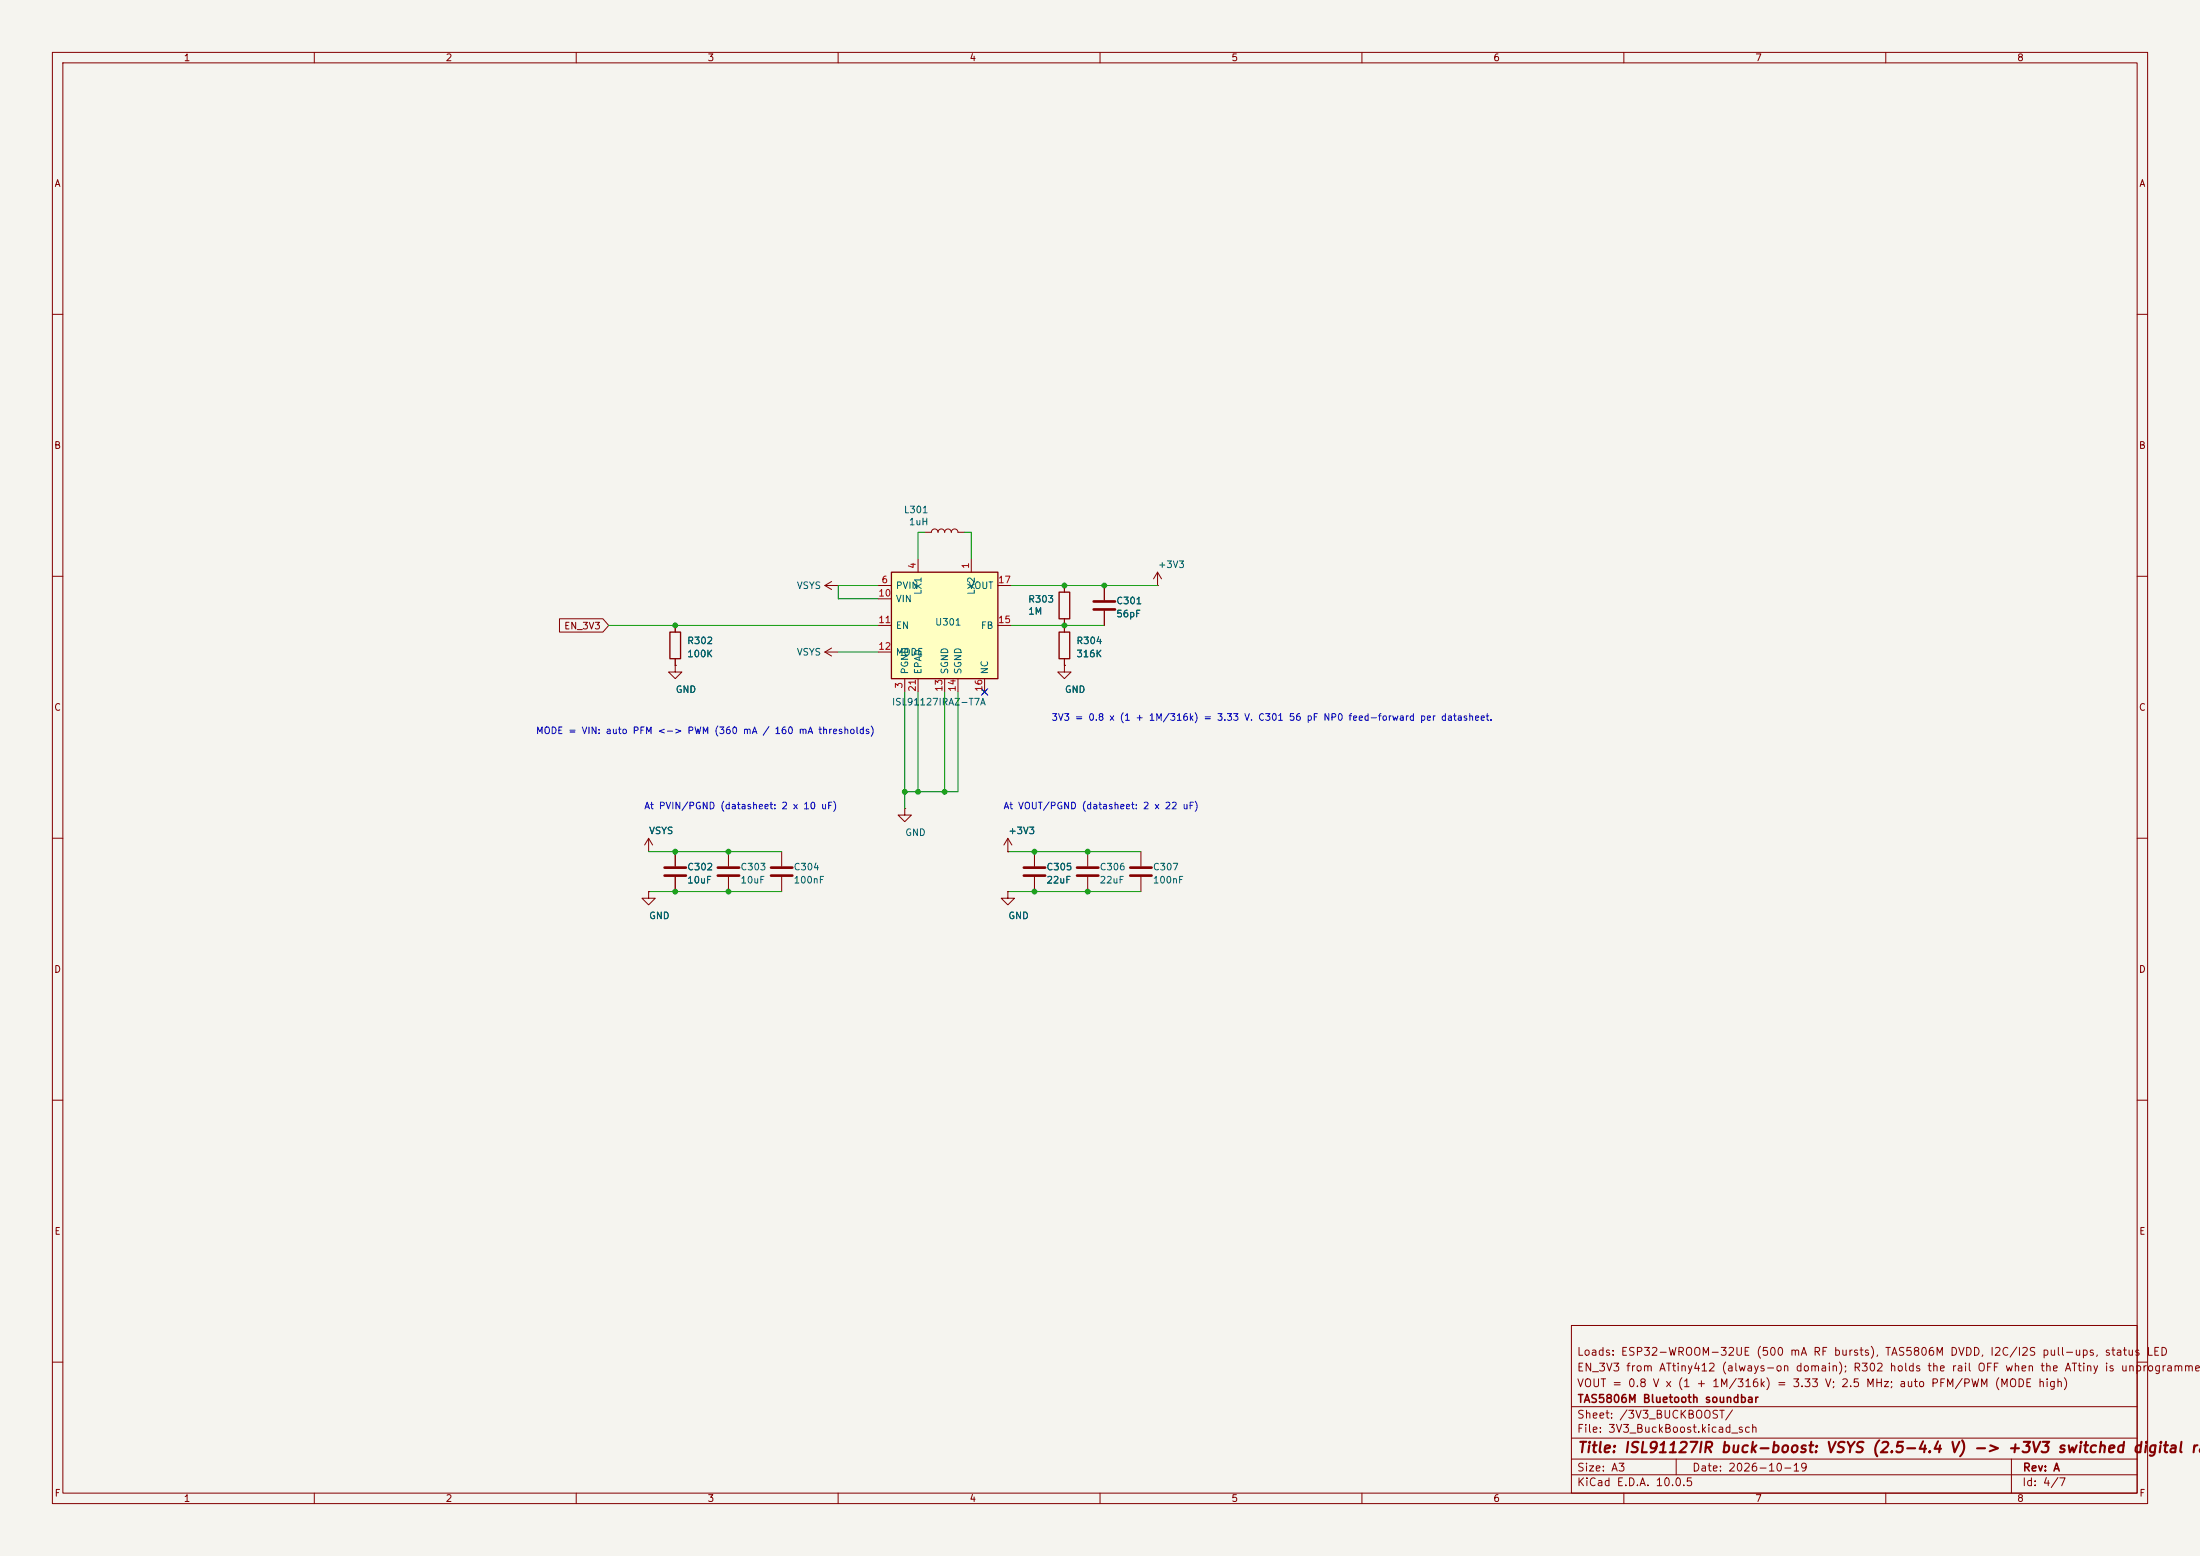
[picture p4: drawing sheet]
<svg xmlns="http://www.w3.org/2000/svg" width="420mm" height="297mm" viewBox="0 0 420 297" stroke-linecap="round" stroke-linejoin="round" font-family="sans-serif">
<path d="M0 0h420v297h-420z" fill="#f5f4ef" stroke="#f5f4ef" stroke-width=".19"/>
<g fill="none" stroke="#840000" stroke-width=".19">
<path d="M10 10h400v277h-400zM12 12h396v273h-396zM60 10v2M110 10v2M160 10v2M210 10v2M260 10v2M310 10v2M360 10v2M10 60h2M408 60h2M10 110h2"/>
<path d="M128.9 119.4v1.3M176.5 101.6h1.3a.64 .64 0 0 1 .6-.6 .64 .64 0 0 1 .7 .6 .64 .64 0 0 1 .6-.6 .64 .64 0 0 1 .6 .6 .64 .64 0 0 1 .7-.6 .64 .64 0 0 1 .6 .6 .64 .64 0 0 1 .6-.6 .64 .64 0 0 1 .7 .6h1.2M203.2 119.4v1.3M221 111.8h.1M221 109.2l-.8 1.3M221 109.2l.7 1.3M221 109.2v2.6M408 110h2M128.9 125.7v1.3M203.2 127v1.3h1.3l-1.3 1.2-1.3-1.2h1.3M203.2 127h.1M203.2 125.7v1.3"/>
<path d="M10 160h2M172.7 154.3v1.3h1.3l-1.3 1.2-1.3-1.2h1.3M172.7 154.3h.1M408 160h2M192.4 162.6h.1M192.4 160l-.8 1.3M192.4 160l.8 1.3M192.4 160v2.6M207.6 162.6v2.8M207.6 167.4v2.8M217.8 162.6v2.8M217.8 167.4v2.8"/>
<path d="M10 210h2M408 210h2M300 253h108v32h-108zM10 260h2M300 278.5h108M300 274.5h108M300 268.5h108M320 278.5v3M384 278.5v6.5M408 260h2M60 285v2M110 285v2"/>
<path d="M160 285v2M210 285v2M260 285v2M300 281.5h108M310 285v2M360 285v2"/>
</g>
<path d="M127.9 120.7h2v5h-2zM202.2 120.7h2v5h-2z" fill="none" stroke="#840000" stroke-width=".25"/>
<path d="M205.6 165.6h4.1M205.6 167.1h4.1M215.8 165.6h4M215.8 167.1h4" fill="none" stroke="#840000" stroke-width=".51"/>
<path d="M170.2 109.2h20.3v20.3h-20.3z" fill="#ffffc2"/>
<path d="M170.2 109.2h20.3v20.3h-20.3zM202.2 113h2v5.1h-2z" fill="none" stroke="#840000" stroke-width=".25"/>
<g fill="none" stroke="#840000" stroke-width=".19">
<path d="M106.8 118.1h8.3l1.1 1.3-1.1 1.3h-8.3zM128.9 119.4v1.3M157.5 111.8h2.5M157.5 111.8l1.2 .7M158.7 111l-1.2 .8M167.6 111.8h2.6M167.6 114.3h2.6M167.6 119.4h2.6M175.3 106.7v2.5M185.4 106.7v2.5M190.5 111.8h2.5M190.5 119.4h2.5"/>
<path d="M203.2 111.8v1.2M203.2 118.1v2.6M210.8 111.8v2.8M210.8 116.6v2.8M128.9 127v1.3h1.3l-1.3 1.2-1.3-1.2h1.3M128.9 127h.1M128.9 125.7v1.3M157.5 124.5h2.5M157.5 124.5l1.2 .7M158.7 123.7l-1.2 .8M167.6 124.5h2.6M172.7 129.5v2.6"/>
<path d="M175.3 129.5v2.6M180.3 129.5v2.6M182.9 129.5v2.6M187.6 131.7l.7 .8M188 129.5v2.6M188.3 131.7l-.7 .8M203.2 127h.1M203.2 125.7v1.3M123.8 170.2v1.3h1.3l-1.3 1.2-1.2-1.2h1.2M123.8 170.2h.1M123.8 160l-.7 1.3M123.8 160l.8 1.3"/>
<path d="M123.8 160v2.6M128.9 162.6v2.8M128.9 167.4v2.8M139.1 162.6v2.8M139.1 167.4v2.8M149.2 162.6v2.8M149.2 167.4v2.8M192.4 170.2v1.3h1.3l-1.3 1.2-1.3-1.2h1.3M192.4 170.2h.1M192.4 162.6h.1M197.5 162.6v2.8M197.5 167.4v2.8"/>
</g>
<path d="M208.8 114.8h4.1M208.8 116.3h4.1M126.9 165.6h4M126.9 167.1h4M137 165.6h4.1M137 167.1h4.1M147.2 165.6h4.1M147.2 167.1h4.1M195.5 165.6h4M195.5 167.1h4" fill="none" stroke="#840000" stroke-width=".51"/>
<g fill="none" stroke="#009600" stroke-width=".19">
<path d="M116.2 119.4h51.4M167.6 111.8h-7.6v2.5h7.6M176.5 101.6h-1.2v5.1M184.1 101.6h1.3v5.1M193 119.4h17.8M193 111.8h28M160 124.5h7.6M172.7 132.1v22.2M175.3 132.1v19M180.3 132.1v19M182.9 132.1v19h-10.2M123.8 170.2h25.4"/>
<path d="M123.8 162.6h25.4M192.4 170.2h25.4M192.4 162.6h25.4"/>
</g>
<path d="M187.4 131.5l1.2 1.2M188.6 131.5l-1.2 1.2" fill="none" stroke="#000084" stroke-width=".19"/>
<g fill="#009600" stroke="#009600" stroke-width=".19">
<circle cx="203.2" cy="119.4" r=".46"/>
<circle cx="207.6" cy="162.6" r=".46"/>
<circle cx="197.5" cy="162.6" r=".46"/>
<circle cx="203.2" cy="111.8" r=".46"/>
<circle cx="210.8" cy="111.8" r=".46"/>
<circle cx="207.6" cy="170.2" r=".46"/>
<circle cx="197.5" cy="170.2" r=".46"/>
<circle cx="180.3" cy="151.1" r=".46"/>
<circle cx="172.7" cy="151.1" r=".46"/>
<circle cx="175.3" cy="151.1" r=".46"/>
<circle cx="128.9" cy="162.6" r=".46"/>
<circle cx="139.1" cy="170.2" r=".46"/>
<circle cx="139.1" cy="162.6" r=".46"/>
<circle cx="128.9" cy="170.2" r=".46"/>
<circle cx="128.9" cy="119.4" r=".46"/>
</g>
<text font-size="2" fill="#840000" x="301" y="277.8">Title: ISL91127IR buck-boost: VSYS (2.5-4.4 V) -&gt; +3V3 switched digital ra</text>
<g font-size="1.5" fill="#840000">
<text x="300.9" y="262.1">EN_3V3 from ATtiny412 (always-on domain); R302 holds the rail OFF when the ATtiny is unprogrammed</text>
<text x="300.9" y="259.1">Loads: ESP32-WROOM-32UE (500 mA RF bursts), TAS5806M DVDD, I2C/I2S pull-ups, status LED</text>
<text x="300.9" y="265.1">VOUT = 0.8 V x (1 + 1M/316k) = 3.33 V; 2.5 MHz; auto PFM/PWM (MODE high)</text>
<text x="301" y="268.1">TAS5806M Bluetooth soundbar</text>
<text x="300.9" y="273.8">File: 3V3_BuckBoost.kicad_sch</text>
<text x="300.9" y="271.1">Sheet: /3V3_BUCKBOOST/</text>
<text x="300.9" y="281.2">Size: A3</text>
<text x="322.9" y="281.2">Date: 2026-10-19</text>
<text x="386" y="281.2">Rev: A</text>
<text x="300.9" y="284">KiCad E.D.A. 10.0.5</text>
<text x="385.9" y="284">Id: 4/7</text>
</g>
<g font-size="1.3" fill="#840000">
<text x="35" y="12">1</text>
<text x="85" y="12">2</text>
<text x="135" y="12">3</text>
<text x="185" y="12">4</text>
<text x="235" y="12">5</text>
<text x="285" y="12">6</text>
<text x="335" y="12">7</text>
<text x="385" y="12">8</text>
<text x="10.3" y="36">A</text>
<text x="408.3" y="36">A</text>
<text x="10.2" y="86">B</text>
<text x="408.2" y="86">B</text>
<text x="107.6" y="120.4">EN_3V3</text>
<text x="10.2" y="136">C</text>
<text x="408.2" y="136">C</text>
<text x="10.2" y="186">D</text>
<text x="408.2" y="186">D</text>
<text x="10.3" y="236">E</text>
<text x="408.3" y="236">E</text>
<text x="10.3" y="286">F</text>
<text x="35" y="287">1</text>
<text x="85" y="287">2</text>
<text x="135" y="287">3</text>
<text x="185" y="287">4</text>
<text x="235" y="287">5</text>
<text x="285" y="287">6</text>
<text x="335" y="287">7</text>
<text x="385" y="287">8</text>
<text x="408.3" y="286">F</text>
</g>
<g font-size="1.3" fill="#006464">
<text x="172.4" y="98.3">L301</text>
<text x="173.4" y="100.6">1uH</text>
<text x="152" y="112.7">VSYS</text>
<text x="170.9" y="112.7">PVIN</text>
<text x="176.2" y="113.7" transform="rotate(-90 176.2 113.7)">LX1</text>
<text x="184.8" y="112.7">VOUT</text>
<text x="186.4" y="113.7" transform="rotate(-90 186.4 113.7)">LX2</text>
<text x="221" y="108.7">+3V3</text>
<text x="170.9" y="115.3">VIN</text>
<text x="178.4" y="119.7">U301</text>
<text x="196.2" y="115.3">R303</text>
<text x="196.2" y="117.6">1M</text>
<text x="213" y="115.6">C301</text>
<text x="213" y="118.1">56pF</text>
<text x="131.1" y="123.3">R302</text>
<text x="131.1" y="125.8">100K</text>
<text x="152" y="125.4">VSYS</text>
<text x="170.9" y="120.3">EN</text>
<text x="170.9" y="125.4">MODE</text>
<text x="187.2" y="120.3">FB</text>
<text x="205.4" y="123.3">R304</text>
<text x="205.4" y="125.8">316K</text>
<text x="173.7" y="128.8" transform="rotate(-90 173.7 128.8)">PGND</text>
<text x="176.2" y="128.8" transform="rotate(-90 176.2 128.8)">EPAD</text>
<text x="181.3" y="128.8" transform="rotate(-90 181.3 128.8)">SGND</text>
<text x="183.8" y="128.8" transform="rotate(-90 183.8 128.8)">SGND</text>
<text x="188.9" y="128.8" transform="rotate(-90 188.9 128.8)">NC</text>
<text x="128.9" y="132.6">GND</text>
<text x="170.2" y="134.9">ISL91127IRAZ-T7A</text>
<text x="203.2" y="132.6">GND</text>
<text x="123.8" y="159.5">VSYS</text>
<text x="172.7" y="159.9">GND</text>
<text x="192.4" y="159.5">+3V3</text>
<text x="131.1" y="166.4">C302</text>
<text x="141.2" y="166.4">C303</text>
<text x="151.4" y="166.4">C304</text>
<text x="199.7" y="166.4">C305</text>
<text x="209.8" y="166.4">C306</text>
<text x="220" y="166.4">C307</text>
<text x="131.1" y="168.9">10uF</text>
<text x="141.2" y="168.9">10uF</text>
<text x="151.4" y="168.9">100nF</text>
<text x="199.7" y="168.9">22uF</text>
<text x="209.8" y="168.9">22uF</text>
<text x="220" y="168.9">100nF</text>
<text x="123.8" y="175.7">GND</text>
<text x="192.4" y="175.7">GND</text>
</g>
<g font-size="1.3" fill="#a90000">
<text x="168.2" y="111.6">6</text>
<text x="175.1" y="108.7" transform="rotate(-90 175.1 108.7)">4</text>
<text x="185.3" y="108.7" transform="rotate(-90 185.3 108.7)">1</text>
<text x="190.4" y="111.6">17</text>
<text x="167.6" y="114.2">10</text>
<text x="167.6" y="119.2">11</text>
<text x="190.4" y="119.2">15</text>
<text x="167.6" y="124.3">12</text>
<text x="172.6" y="131.5" transform="rotate(-90 172.6 131.5)">3</text>
<text x="175.1" y="132.1" transform="rotate(-90 175.1 132.1)">21</text>
<text x="180.2" y="132.1" transform="rotate(-90 180.2 132.1)">13</text>
<text x="182.7" y="132.1" transform="rotate(-90 182.7 132.1)">14</text>
<text x="187.8" y="132.1" transform="rotate(-90 187.8 132.1)">16</text>
</g>
<g font-size="1.3" fill="#0000c2">
<text x="200.6" y="137.9">3V3 = 0.8 x (1 + 1M/316k) = 3.33 V. C301 56 pF NP0 feed-forward per datasheet.</text>
<text x="102.2" y="140.4">MODE = VIN: auto PFM &lt;-&gt; PWM (360 mA / 160 mA thresholds)</text>
<text x="122.9" y="154.8">At PVIN/PGND (datasheet: 2 x 10 uF)</text>
<text x="191.5" y="154.8">At VOUT/PGND (datasheet: 2 x 22 uF)</text>
</g>
</svg>
